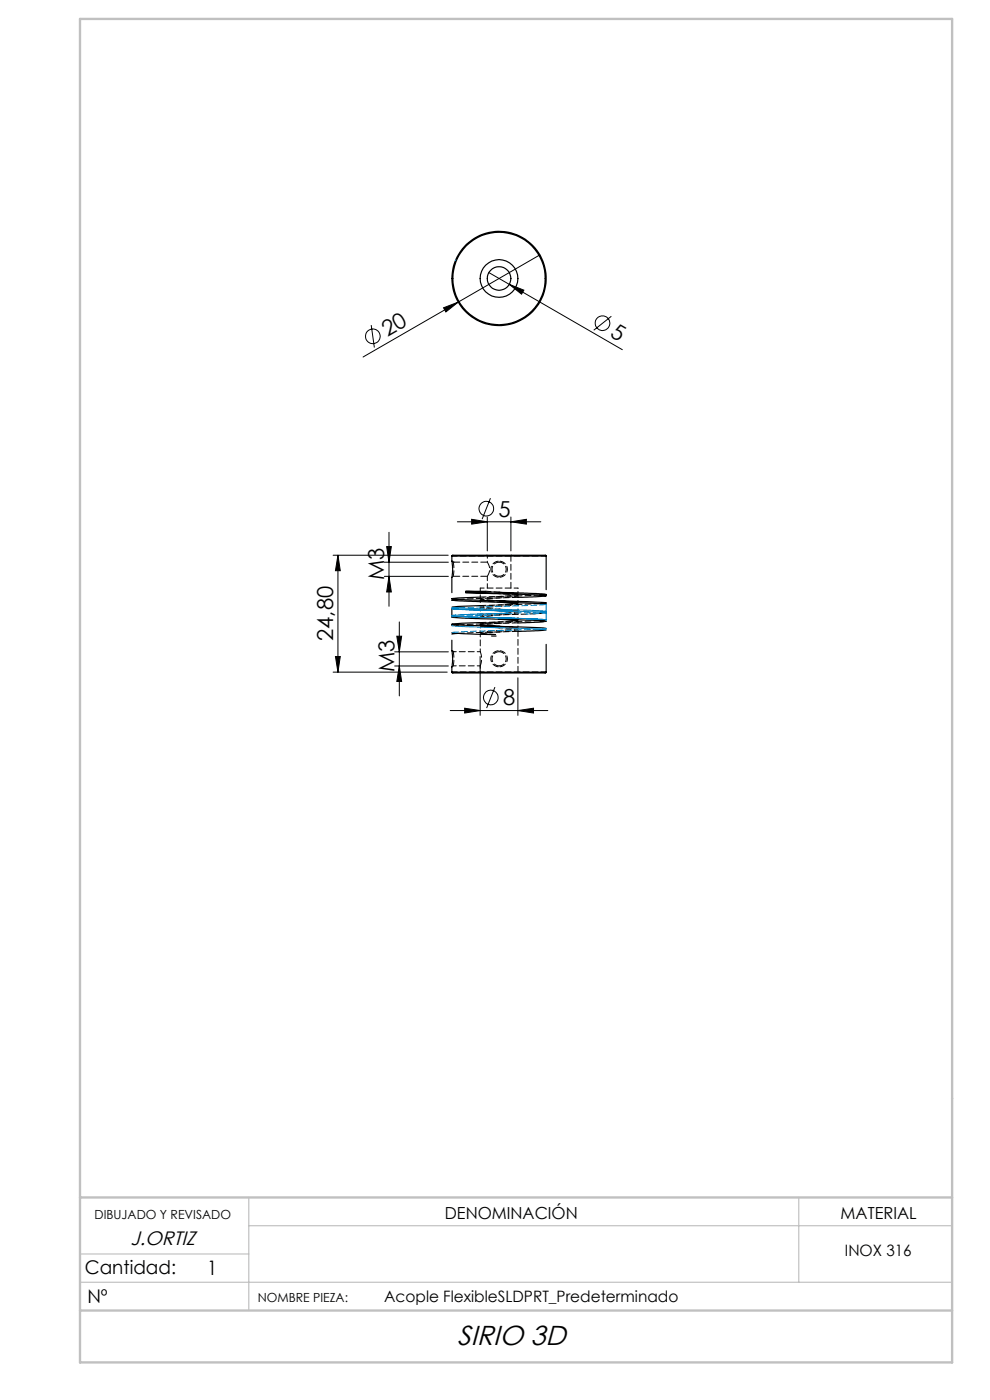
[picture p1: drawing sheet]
<svg xmlns="http://www.w3.org/2000/svg" width="210mm" height="297mm" viewBox="0 0 210 297" stroke-linecap="round" stroke-linejoin="round" font-family="sans-serif">
<g fill="none" stroke="#000" stroke-width=".21">
<path d="M103.7 57.8l28.3 16.4M114.5 54.1l-17.3 10M78.7 69l.7 4.7M94.1 65.3l3.1-1.2-2.6 2.1zM97.2 64.1l-20.2 11.6M108 60.3l3.1 1.3-.5 .8zM129.7 67.1l-3.8 3M70.7 117.8h24.4M71.7 117.8l.5 3.3h-1zM71.7 117.8v24.8M81.5 119.3h13.6M82 116h1l-.5 3.3z"/>
<path d="M82.5 112.9v15.7M97 110.7h17.7M100 110.2l3.4 .5-3.4 .5zM103.4 109.7v7.2M104 105.7l-1.7 4.4M108.4 110.7l3.3-.5v1zM108.4 109.7v7.2M71.2 139.3h1l-.5 3.3zM81.5 122.3h13.6M82.5 122.3l.5 3.3h-1zM83.7 138.3h11.4M84.2 135h1l-.5 3.3z"/>
<path d="M84.7 131.9v15.7M101.8 139.3v12.5M70.7 142.6h24.2M83.7 141.3h11.4M84.7 141.3l.5 3.3h-1zM95.5 150.7h20.7M98.6 150.2l3.2 .5-3.2 .6zM105 145.8l-1.8 4.4M109.9 150.7l3.3-.5v1.1zM109.9 143.8v8"/>
<circle cx="79.1" cy="71.3" r="1.56"/>
<circle cx="127.8" cy="68.6" r="1.56"/>
<circle cx="103.2" cy="107.9" r="1.55"/>
<circle cx="104.1" cy="148" r="1.55"/>
</g>
<path d="M52.8 254v24M169.4 254v18M17 272h185M17 266h35.8M52.8 260h149.2" fill="none" stroke="#c0c0c0" stroke-width=".25"/>
<path d="M17 4h185v285h-185zM17 254h185M17 278h185" fill="none" stroke="#c0c0c0" stroke-width=".5"/>
<g fill="#000">
<path d="M94.1 65.3l3.1-1.2-2.6 2.1zM108 60.3l3.1 1.3-.5 .8z"/>
<path d="M100 110.2l3.4 .5-3.4 .5zM108.4 110.7l3.3-.5v1zM98.6 150.2l3.2 .5-3.2 .6zM109.9 150.7l3.3-.5v1.1z"/>
<path d="M84.2 135h1l-.5 3.3zM84.7 141.3l.5 3.3h-1zM82 116h1l-.5 3.3zM82.5 122.3l.5 3.3h-1z"/>
<path d="M71.2 139.3h1l-.5 3.3zM71.7 117.8l.5 3.3h-1z"/>
</g>
<g fill="none" stroke="#000" stroke-width=".25">
<path d="M95.8 118l.2-.2h19.8l.1 .2M95.8 119.1a8.4 8.4 0 0 1 0 3.4v3.2M95.8 118h20.1M95.8 118v1M95.8 119.1h.1M115.9 118v7.1M95.8 134.2l8.5 .4M95.8 138.1a8.4 8.4 0 0 1 0 3.4v1.1M95.8 129.1v1.5M95.8 135.8v2.2M95.8 138.1h.1M97.2 127.2l-1.4 .1 20.1 .9"/>
<path d="M97.2 130.8l-1.4 .1 3 .3 14.1 .4 3 .2M97.2 132.6l-1.4 .1M97.2 134.4l-1.4 .1M101.8 132.1l-6 .3 20.1 .9M101.8 126.7l-6 .3 3.8 .3 12.3 .3 4 .3-1.4 .2M101.8 128.5l-6 .3M101.8 129.1l4.1 .5M102 132.7l3.9 .5M103 125.4h-4.2l12.3 .4 4.8 .3-1.4 .2M103 125.7h-4.2l14.5 .5 2.6 .2-6 .3M104.3 134.9h.9M105.8 129.3l4 .4"/>
<path d="M105.9 129.3h.1M105.9 132.9h.1M105.9 133.2h.1M105.9 131.4h.1M105.9 125.7l3.9 .4M105.9 131.1l3.9 .4M105.9 132l-3.2 .2-.9 .2 8.1 .9M105.9 131.4l2.8 .2 1.2 .2M105.9 127.5l3.9 .4M106.6 127.8l3.3 .4M115.3 131.9l-5.4 .2M115.9 131.5l-1.4 .2"/>
<path d="M115.9 133.6l-6 .3M115.9 136.7v5.9M95.8 142.6l.2 .2h19.7l.2-.2M95.8 142.6h20.1"/>
<circle cx="105.8" cy="59.1" r="10"/>
<circle cx="105.9" cy="59.1" r="9.8"/>
<circle cx="105.9" cy="59.1" r="4"/>
<circle cx="105.9" cy="59.1" r="2.5"/>
</g>
<g fill="none" stroke="#0080c0" stroke-width=".21">
<path d="M96.7 55.1l-.1 .2M95.8 129.1l5.1 .3 6.9 .2M95.8 132.7l1.4 .2 15.7 .5 3 .2M95.8 128.8l2.7 .2 15.8 .5 1.6 .2M95.8 129.1l3.1 .3 6.5 .1M96.3 129.2l1.2 .1M97.2 129l-1.4 .1M97.2 130.8l-1.4 .1M102.6 131l-6.8-.4 4.5 .3 13.7 .4M105.8 131.1l10.1 .4zM108.8 129.6h-2.9l7.9 .2 2.1 .2M115.7 129.8l.2-.1z"/>
<path d="M115.8 130h.1M115.9 133.3l-1.4 .2M115.9 129.7l-1.4 .2M115.9 128.2v1.5M115.9 130v1.5"/>
</g>
<g fill="none" stroke="#000" stroke-width=".21" stroke-dasharray="1.3 .6">
<path d="M96.1 119.2l-.2-.1M96.1 119.3h.1M96.1 119.3v-.1M103.3 117.8l.1 .1M108.4 117.9h-5M108.4 117.9l.1-.1M95.9 122.5l.2-.2M96.1 138.2l-.2-.1M96.1 138.3h.1M96.1 138.3v-.1M97.2 134.4l12.7-.5M97.2 127.1l12.7-.4"/>
<path d="M97.2 132.6l12.7-.5M97.2 130.7h.3M102 132.7h-.1M103.4 122.3v-.1a2.63 2.63 0 0 0 .3-2.2l-.3-.7M105.9 127.4h.1M105.9 129.5h.1M105.9 128.3h.1M105.9 127.7h.1M105.9 128.6h.1M105.9 125.6h-.1M105.9 130.1h.1M105.9 132.3h.1"/>
<path d="M105.9 126.5h.1M105.9 132h.1M105.9 134.1h.1M105.9 133.8h-.1M105.9 130.4h-.1M108.4 124.8v-6.9M109.9 126.1h-.1M109.9 127.9h-.1M109.9 129.7h-.1M109.9 131.5h-.1M114.5 131.7l-12.6 .4M114.5 128l-12.6 .5"/>
<path d="M114.5 126.2l-12.6 .5M115.3 131.9l.6-.1M115.8 130h.1M95.9 141.5l.2-.2"/>
</g>
<path d="M95.9 118h20M105.9 119.3a1.5 1.5 0 0 1 1.2 2.3 1.5 1.5 0 0 1-1.2 .7M105.9 138.3a1.5 1.5 0 0 0-1.5 1.5 1.5 1.5 0 0 0 1.5 1.5M105.9 122.3a1.5 1.5 0 0 1-1.3-2.4h.1a1.5 1.5 0 0 1 1.2-.6M105.9 125.6l-2.9-.2M105.9 141.3a1.5 1.5 0 0 0 1.5-1.5 1.5 1.5 0 0 0-1.5-1.5M115.9 142.6h-20" fill="none" stroke="#000" stroke-width=".21" stroke-dasharray="1.3 .6" stroke-dashoffset=".2"/>
<path d="M101.9 127l8-.9M101.9 128.8l8-.9M101.9 130.6l8-.9M101.9 134.2l8-.9M101.9 132.7l8-.9M101.9 130.9l8-.9M101.9 129.1l8-.9M101.9 127.3l8-.9M109.9 133.6l-8 .9M109.9 124.8h-8" fill="none" stroke="#000" stroke-width=".21" stroke-dasharray="1.3 .6" stroke-dashoffset=".4"/>
<path d="M101.5 130.6l13.6-.5M101.9 124.8v2.2M104.3 134.6h.9M105.9 132l4-.5M105.9 131.1l-4-.5M106 127.4l-4.1-.4M109.9 133.6l-4-.4M109.9 130l-4-.5" fill="none" stroke="#000" stroke-width=".21" stroke-dasharray="1.3 .6" stroke-dashoffset=".5"/>
<path d="M101.9 138.3h-5.8M105.8 129.2l-3.9-.4M96.1 141.3h5.8" fill="none" stroke="#000" stroke-width=".21" stroke-dasharray="1.3 .6" stroke-dashoffset=".6"/>
<path d="M103.4 119.3h-7.3M96.1 122.3h7.3M105.3 134.6l-3.4-.4M109.9 142.8v-9.2" fill="none" stroke="#000" stroke-width=".21" stroke-dasharray="1.3 .6" stroke-dashoffset="-.1"/>
<path d="M96.1 119.3l.2 1.5-.2 1.5M96.1 138.3l.2 1.5-.2 1.5M101.9 138.3a4 4 0 0 1 0 3M106.6 127.8l-4.7-.5M109.9 126.4l-1.1-.2-5.8-.5" fill="none" stroke="#000" stroke-width=".21" stroke-dasharray="1.3 .6" stroke-dashoffset=".1"/>
<path d="M105.9 119a1.71 1.71 0 0 0-1.8 1.8 1.71 1.71 0 0 0 1.8 1.7M105.9 138a1.71 1.71 0 0 0-1.8 1.8 1.71 1.71 0 0 0 1.8 1.7M105.9 122.5a1.71 1.71 0 0 0 1.7-1.7 1.71 1.71 0 0 0-1.7-1.8M105.9 141.5a1.71 1.71 0 0 0 1.7-1.7 1.71 1.71 0 0 0-1.7-1.8" fill="none" stroke="#000" stroke-width=".21" stroke-dasharray="1.3 .6" stroke-dashoffset="-.2"/>
<path d="M103.4 117.9v1.4M101.9 134.5v3.8M109.9 126.1v-1.3" fill="none" stroke="#000" stroke-width=".21" stroke-dasharray="1.3 .6" stroke-dashoffset=".7"/>
<path d="M101.9 132.7v1.5M101.9 129.1v1.5M101.9 127.3v1.5M109.9 127.9v-1.5M109.9 129.7v-1.5M109.9 131.5v-1.5M109.9 133.3v-1.5M101.9 141.3v1.5" fill="none" stroke="#000" stroke-width=".21" stroke-dasharray="1.3 .6" stroke-dashoffset=".8"/>
<path d="M103.4 122.3v2.5" fill="none" stroke="#000" stroke-width=".21" stroke-dasharray="1.3 .6" stroke-dashoffset=".3"/>
<path d="M107.8 130.1l-10.3 .3" fill="none" stroke="#0080c0" stroke-width=".21" stroke-dasharray="1.3 .6" stroke-dashoffset=".3"/>
<path d="M95.9 130.6l.2 .1M96 130.6h-.1M96.3 129.2l-.4-.1M102.6 131h3.2M105.9 129.5h-.5M115.9 130h-.1" fill="none" stroke="#0080c0" stroke-width=".21" stroke-dasharray="1.3 .6"/>
<path d="M107.8 130.1l-11.9 .5M111.5 130.3l4.4-.3" fill="none" stroke="#0080c0" stroke-width=".21" stroke-dasharray="1.3 .6" stroke-dashoffset=".4"/>
<path d="M97.2 130.7l8.6-.3" fill="none" stroke="#0080c0" stroke-width=".21" stroke-dasharray="1.3 .6" stroke-dashoffset=".1"/>
<path d="M97.2 128.9l15.8-.5 2.9-.2M114.5 129.8l-15.3 .6-3.3 .2M114.5 133.5l-15.3 .5-3.3 .2" fill="none" stroke="#0080c0" stroke-width=".21" stroke-dasharray="1.3 .6" stroke-dashoffset="-.1"/>
<text font-size="5.8" x="97" y="285.2">SIRIO 3D</text>
<g font-size="4.7">
<text x="82.2" y="71.5" transform="rotate(-30 82.2 71.5)">20</text>
<text x="129.2" y="71.3" transform="rotate(30 129.2 71.3)">5</text>
<text x="105.7" y="109.6">5</text>
<text x="81.5" y="123.1" transform="rotate(-90 81.5 123.1)">M3</text>
<text x="70.7" y="136" transform="rotate(-90 70.7 136)">24,80</text>
<text x="83.7" y="142.6" transform="rotate(-90 83.7 142.6)">M3</text>
<text x="106.7" y="149.7">8</text>
</g>
<text font-size="4.2" x="43.9" y="270.4">1</text>
<text font-size="4.1" x="27.7" y="264.1">J.ORTIZ</text>
<g font-size="4">
<text x="18" y="270.3">Cantidad:</text>
<text x="18.5" y="276.3">Nº</text>
</g>
<g font-size="3.5">
<text x="94.4" y="258.6">DENOMINACIÓN</text>
<text x="178.3" y="258.6">MATERIAL</text>
</g>
<g font-size="3.3">
<text x="179.2" y="266.4">INOX 316</text>
<text x="81.5" y="276.1">Acople FlexibleSLDPRT_Predeterminado</text>
</g>
<g font-size="2.7">
<text x="20.1" y="258.6">DIBUJADO Y REVISADO</text>
<text x="54.7" y="276.1">NOMBRE PIEZA:</text>
</g>
</svg>
